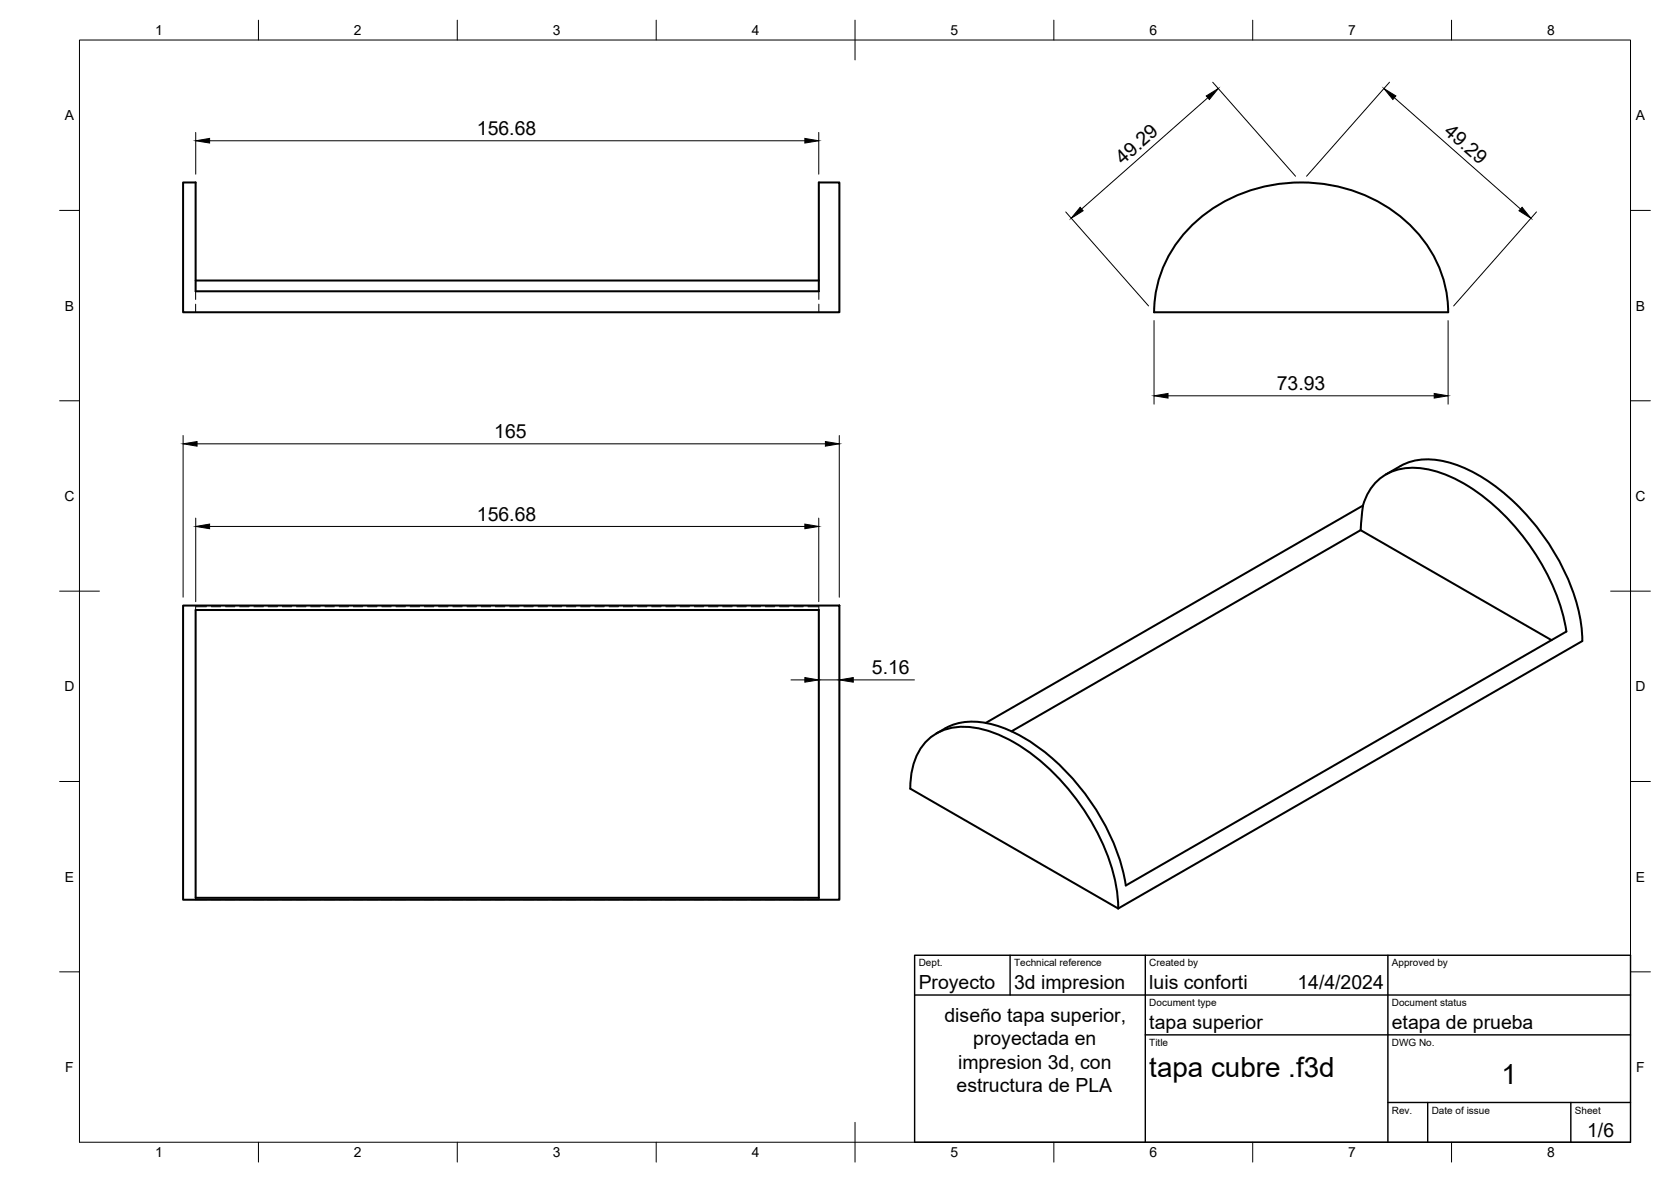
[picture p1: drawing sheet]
<svg xmlns="http://www.w3.org/2000/svg" width="420mm" height="297mm" viewBox="0 0 420 297" stroke-linecap="round" stroke-linejoin="round" font-family="sans-serif">
<!-- layer: Visible -->
<path d="M46 45.9h3.2v27.3h156.7v-27.3h5.2v32.6h-165.1zM49.2 70.5h156.7M290.2 78.5a32.1 32.1 0 0 1 18.3-28.2 40.6 40.6 0 0 1 46.4 6.6 30.5 30.5 0 0 1 9.2 21.6h-73.9M348.5 119.2a18.3 18.3 0 0 1 9-3.7 27 27 0 0 1 16.6 5.4 56.9 56.9 0 0 1 23.3 35.1l.5 5.1-116.7 67.2M342.7 127.1a12.4 12.4 0 0 1 13.7-9.5 33.2 33.2 0 0 1 17.9 8.3 57.6 57.6 0 0 1 19.2 30.9l.4 1.9M342.7 127l-94.9 54.7M342.7 127l-.6 6.2M46 152.2h165.1v73.9h-165.1zM49.2 153.3h156.7v72.3h-156.7zM393.8 158.7l-110.7 63.8a56.1 56.1 0 0 0-18.6-32 35 35 0 0 0-18.5-9.1 15 15 0 0 0-10.6 2.9M390.1 160.9l-48-27.7-87.8 50.6M232.8 186.4a13.3 13.3 0 0 1 12.1-3.6 38.1 38.1 0 0 1 19.5 10.9 56.9 56.9 0 0 1 16.1 28.4l.6 4.2 .1 2-52.3-30.1a17.2 17.2 0 0 1 3.9-11.8z" fill="none" stroke="#000" stroke-width=".51"/>
<!-- layer: Hidden -->
<g fill="none" stroke="#000" stroke-width=".25">
<path d="M49.2 73.2v2.1M49.2 76.4v2.1M205.9 73.2v2.1M205.9 76.4v2.1M51.9 152.5h-2.7v.8M53.1 152.5h2.4M56.7 152.5h2.4M60.3 152.5h2.4M63.8 152.5h2.4M67.4 152.5h2.4M71 152.5h2.4M74.5 152.5h2.4"/>
<path d="M78.1 152.5h2.4M81.7 152.5h2.4M85.3 152.5h2.4M88.8 152.5h2.4M92.4 152.5h2.4M96 152.5h2.4M99.6 152.5h2.3M103.1 152.5h2.4M106.7 152.5h2.4M110.3 152.5h2.3M113.9 152.5h2.3M117.4 152.5h2.4"/>
<path d="M121 152.5h2.4M124.6 152.5h2.4M128.1 152.5h2.4M131.7 152.5h2.4M135.3 152.5h2.4M138.9 152.5h2.3M142.4 152.5h2.4M146 152.5h2.4M149.6 152.5h2.4M153.1 152.5h2.4M156.7 152.5h2.4M160.3 152.5h2.4"/>
<path d="M163.9 152.5h2.3M167.4 152.5h2.4M171 152.5h2.4M174.6 152.5h2.4M178.1 152.5h2.4M181.7 152.5h2.4M185.3 152.5h2.4M188.9 152.5h2.3M192.4 152.5h2.4M196 152.5h2.4M199.6 152.5h2.4M203.2 152.5h2.7v.8"/>
<path d="M49.2 225.6v.5h2.7M53.1 226.1h2.4M56.7 226.1h2.4M60.3 226.1h2.4M63.8 226.1h2.4M67.4 226.1h2.4M71 226.1h2.4M74.5 226.1h2.4M78.1 226.1h2.4M81.7 226.1h2.4M85.3 226.1h2.4M88.8 226.1h2.4"/>
<path d="M92.4 226.1h2.4M96 226.1h2.4M99.6 226.1h2.3M103.1 226.1h2.4M106.7 226.1h2.4M110.3 226.1h2.3M113.9 226.1h2.3M117.4 226.1h2.4M121 226.1h2.4M124.6 226.1h2.4M128.1 226.1h2.4M131.7 226.1h2.4"/>
<path d="M135.3 226.1h2.4M138.9 226.1h2.3M142.4 226.1h2.4M146 226.1h2.4M149.6 226.1h2.4M153.1 226.1h2.4M156.7 226.1h2.4M160.3 226.1h2.4M163.9 226.1h2.3M167.4 226.1h2.4M171 226.1h2.4M174.6 226.1h2.4"/>
<path d="M178.1 226.1h2.4M181.7 226.1h2.4M185.3 226.1h2.4M188.9 226.1h2.3M192.4 226.1h2.4M196 226.1h2.4M199.6 226.1h2.4M205.9 225.6v.5h-2.7"/>
</g>
<!-- layer: BORDER -->
<g fill="none" stroke="#000" stroke-width=".25">
<path d="M20 10.1h390v276.9h-390zM65 5.1v5M115 5.1v5M165 5.1v5M215 5.1v10M265 5.1v5M315 5.1v5M365 5.1v5M15 52.9h5M410 52.9h5M15 100.7h5M410 100.7h5"/>
<path d="M15 148.6h10M405 148.6h10M15 196.4h5M410 196.4h5M15 244.2h5M410 244.2h5M65 287v5M115 287v5M165 287v5M215 282.1v9.9M265 287v5M315 287v5"/>
<path d="M365 287v5"/>
</g>
<!-- layer: TITLEBLOCK -->
<path d="M230 240.1h180v46.9h-180zM230 250h180M254 240.1v9.9M288 240.1v46.9M349 240.1v46.9M288 260.1h122M349 277.1h61M359 277.1v9.9M395 277.1v9.9" fill="none" stroke="#000" stroke-width=".36"/>
<!-- layer: FD_Dimensions -->
<g fill="none" stroke="#000" stroke-width=".25">
<path d="M49.2 33.3v10.5M52.7 35.4h149.7M205.9 33.3v10.5M303.7 24.6l-31.7 27.9M304.9 20.7l20.9 23.6M349.4 20.7l-20.9 23.6M350.6 24.6l31.7 27.9M268 53.3l20.8 23.6M386.3 53.3l-20.8 23.6M290.2 80.6v21M293.7 99.5h66.9M364.1 80.6v21"/>
<path d="M46 109.4v40.7M49.6 111.5h157.9M211 109.4v40.7M49.2 130.2v21M52.7 132.3h149.7M205.9 130.2v21M198.9 170.9h3.5M205.9 170.9h5.1M214.5 170.9h15.4"/>
</g>
<g fill="#000" stroke="#000" stroke-width=".25">
<path d="M49.2 35.4l3.5-.6v1.1zM202.4 34.8l3.5 .6-3.5 .5zM303.3 24.1l3-1.8-2.2 2.7zM348 22.3l3 1.8-.8 .9zM271.6 52.1l.8 .9-3.1 1.8zM382.7 52.1l2.2 2.7-3-1.8zM290.2 99.5l3.5-.6v1.1zM360.6 98.9l3.5 .6-3.5 .5zM46 111.5l3.6-.5v1.1zM207.5 111l3.5 .5-3.5 .6zM49.2 132.3l3.5-.6v1.2zM202.4 131.7l3.5 .6-3.5 .6z"/>
<path d="M202.4 170.3l3.5 .6-3.5 .5zM211 170.9l3.5-.6v1.1z"/>
</g>
<g font-size="7">
<text x="289" y="270.6">tapa cubre .f3d</text>
<text x="377.5" y="272.3">1</text>
</g>
<g font-size="4.9">
<text x="119.9" y="33.9">156.68</text>
<text x="362.9" y="33.5" transform="rotate(41 362.9 33.5)">49.29</text>
<text x="282.3" y="41.5" transform="rotate(-41 282.3 41.5)">49.29</text>
<text x="321" y="98">73.93</text>
<text x="124.3" y="110.1">165</text>
<text x="119.9" y="130.8">156.68</text>
<text x="219.2" y="169.4">5.16</text>
<text x="231" y="248.5">Proyecto</text>
<text x="255" y="248.5">3d impresion</text>
<text x="289" y="248.5">luis conforti</text>
<text x="326.2" y="248.5">14/4/2024</text>
<text x="237.5" y="256.9">diseño tapa superior,</text>
<text x="244.7" y="262.7">proyectada en</text>
<text x="289" y="258.6">tapa superior</text>
<text x="350" y="258.6">etapa de prueba</text>
<text x="240.9" y="268.6">impresion 3d, con</text>
<text x="240.5" y="274.4">estructura de PLA</text>
<text x="399.1" y="285.7">1/6</text>
</g>
<g font-size="3.5">
<text x="39" y="8.8">1</text>
<text x="89" y="8.8">2</text>
<text x="139" y="8.8">3</text>
<text x="189" y="8.8">4</text>
<text x="239" y="8.8">5</text>
<text x="289" y="8.8">6</text>
<text x="339" y="8.8">7</text>
<text x="389" y="8.8">8</text>
<text x="16.3" y="30.2">A</text>
<text x="411.3" y="30.2">A</text>
<text x="16.3" y="78">B</text>
<text x="411.3" y="78">B</text>
<text x="16.2" y="125.9">C</text>
<text x="411.2" y="125.9">C</text>
<text x="16.2" y="173.7">D</text>
<text x="411.2" y="173.7">D</text>
<text x="16.3" y="221.6">E</text>
<text x="411.3" y="221.6">E</text>
<text x="16.4" y="269.4">F</text>
<text x="411.4" y="269.4">F</text>
<text x="39" y="290.8">1</text>
<text x="89" y="290.8">2</text>
<text x="139" y="290.8">3</text>
<text x="189" y="290.8">4</text>
<text x="239" y="290.8">5</text>
<text x="289" y="290.8">6</text>
<text x="339" y="290.8">7</text>
<text x="389" y="290.8">8</text>
</g>
<g font-size="2.5">
<text x="231" y="242.9">Dept.</text>
<text x="255" y="242.9">Technical reference</text>
<text x="289" y="242.9">Created by</text>
<text x="350" y="242.9">Approved by</text>
<text x="289" y="252.8">Document type</text>
<text x="350" y="252.8">Document status</text>
<text x="289" y="262.9">Title</text>
<text x="350" y="262.9">DWG No.</text>
<text x="350" y="279.9">Rev.</text>
<text x="360" y="279.9">Date of issue</text>
<text x="396" y="279.9">Sheet</text>
</g>
</svg>
